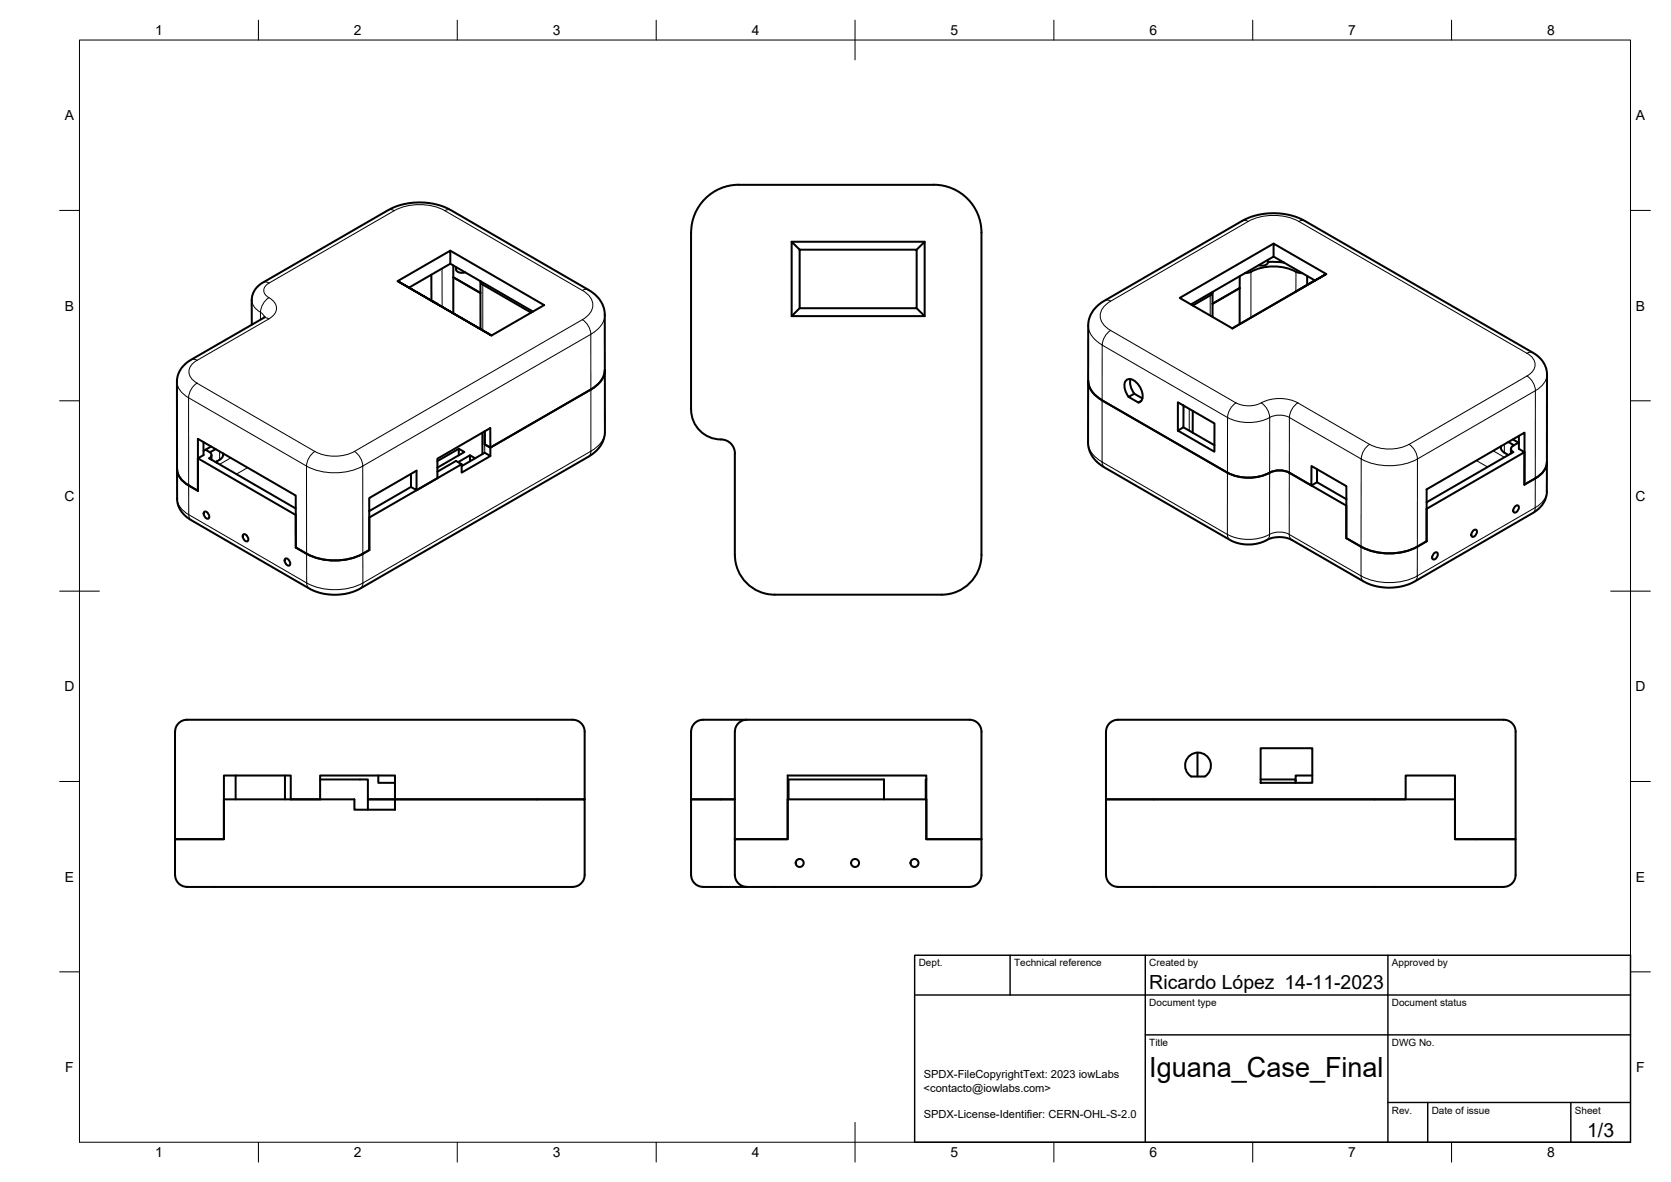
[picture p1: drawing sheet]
<svg xmlns="http://www.w3.org/2000/svg" width="420mm" height="297mm" viewBox="0 0 420 297" stroke-linecap="round" stroke-linejoin="round" font-family="sans-serif">
<!-- layer: Visible -->
<g fill="none" stroke="#000" stroke-width=".51">
<path d="M173.8 58.4v44.5M173.8 58.4a12 12 0 0 1 12-12h49a12 12 0 0 1 12 12v81.1a10 10 0 0 1-10 9.9h-42a10 10 0 0 1-10-10M66.6 79.6l-19.3 11.3a6.1 6.1 0 0 0-2.8 5v29.7l.3 1.3a7.1 7.1 0 0 0 3.3 3.8l30.2 17.5 1.9 .7 1.8 .4 2.6 .2 2.1-.2 2.2-.6 1.5-.7 57.6-33.2a7.3 7.3 0 0 0 4.1-6.3v-15.5M102.8 72.3l-2.8-1.7 23.6 13.7-20.8-12 10.4-6 20.8 12M108.5 69v6.5l1.2 .7M109.7 76.2l.3 .2M113.2 66.3v-3.3l-13.2 7.6M113.2 63l23.6 13.7-13.2 7.6M114 66.7v12M114 69.7l6.8 3.9M114.7 67.1a1.38 1.38 0 0 0 1.9 1.4l.4-.1M120.8 70.7v12"/>
<path d="M120.8 70.6l.2 .5 .4 .4 12.1 7.1M199.1 60.8h33.4M201.1 62.7h29.4v14.8h-29.4zM201.1 77.5l-2 1.9h33.4l-2-1.9M201.1 62.7l-2-1.9v18.6M230.5 62.7l2-1.9v18.6M299.5 76.5l20.7-12 10.4 6-20.7 12M304.9 73.4v6.2M304.9 73.4l-.1 .4-.5 .4-4.4 2.6M311.7 72.4l-6.8 3.9M311.7 72.4v9.1M311.7 69.4v3"/>
<path d="M314.5 68.3l-1.5 .3M314.6 68.3a12.4 12.4 0 0 1 11.3 0M318.8 65.3v.6M318.8 65.9a1.7 1.7 0 0 1-2.3 .7M318.8 65.8l4.1 .2M320.2 61.2l-23.6 13.7 13.3 7.6 23.6-13.6-2.9 1.6M320.2 64.5v-3.3l13.3 7.7M325.9 68.3l1.5 .3M328.7 69.4v2.2M330.6 70.5l-5.1 3M63.3 81.6v-6.2a5.2 5.2 0 0 1 2.8-4.4l31.9-18.4 3.6-1.3 4.1-.4 3.7 .4 3.5 1.3 35.1 20.2a7.1 7.1 0 0 1 4.1 6.3v13.9M148.6 97.9l-25.3 14.6-1.4-.8"/>
<path d="M148.6 97.9l-25.3 14.6v2.1M152.1 93a6 6 0 0 1-3.5 4.9M273.6 95.7v15.7l.2 1.6 .6 1.2a8.5 8.5 0 0 0 3.3 3.3l32.3 18.6 1.9 .6 2.6 .1 2.4-.4 2.3-1 1.3-.3 1.8-.1 1.7 .3 19.4 11.1 2.1 .8 1.7 .3 1.7 .2 2.5-.2 1.7-.3 1.9-.7 31.1-18a6 6 0 0 0 2.8-5l.1-7.4M273.6 95.7v-14.3l.2-1.2 .5-1.3a8.5 8.5 0 0 1 3.4-3.3l35.5-20.5 2.1-.8 2.5-.6 2.1-.1 2.7 .1 3 .7 2.5 1.1 57.7 33.3a6.2 6.2 0 0 1 3.2 5.3v22M273.6 95.7a6 6 0 0 0 3.5 4.9M283.8 99.7a3.4 3.4 0 0 1-.5-4.2 2.71 2.71 0 0 1 3.3 1.6 2.98 2.98 0 0 1 0 3.9l-.4 .2M284.3 95.3l-.1 1.4 .4 1.1 .6 1.1M285.2 98.9l-1.4 .8 2.4 1.5 .8-.5M285.2 98.9l2.1 1.2M44.5 117.9a5 5 0 0 0 3 4.1l2.3 1.3v-13l24.6 14.2v13.1M51.2 111.1v3.3l-1.4 .8 24.6 14.2v8.2M51.7 113l.9 .5a.86 .86 0 0 1 .6 .9 .86 .86 0 0 1-.6 .8"/>
<path d="M52.6 115.2l21.8 12.6M53.1 112.2l-1.9 1.1M53.2 114.4v1.1M54.2 112.9l-1.4 .8M54.6 115.9v.4M56.1 113.9v.4M56.1 114.3a1.5 1.5 0 0 1-.9 1.2l-1 .6M103.3 119.1v3.3M110 115.9l5.4-3.1 1.4 .8-6.8 3.9M110 118.5l4.7-2.7 1.4 .9-23.2 13.4v8.1M115.4 112.8v1.6M116.1 116.7v2.1l7.2-4.2-1.4-.8-5.8 3.3"/>
<path d="M118.2 114.4v1.5M119.5 115.2l-1.3-.8-3 1.7M121.3 108.7v5.4M121.9 111.7l1.4 .8v-4.9l-13.3 7.7v4.9l-5.3 3M121.9 108.4v3.3M173.8 102.9a7.7 7.7 0 0 0 8.2 7.6 3.5 3.5 0 0 1 2.8 3.4M184.8 113.9v25.6M277.1 100.6l31.5 18.2a12 12 0 0 0 11.3-.3 5.6 5.6 0 0 1 4.3 .3M297.6 107.4l7.8 4.5M297.6 101.9v5.5l-1.4 .8v-7.1l9.2 5.3v7.1l-9.2-5.3M299.9 103.3v5.4M324.2 118.8l5.5 3.2 .1-4.9 8.7 5.1v13l3.7 2.2"/>
<path d="M324.2 118.8l14.3 8.3v8.1l3.7 2.2M331.2 117.9v3.3M377.4 112.2a1.46 1.46 0 0 0 .9 1.5M378.2 113.8l1.1 .5M379.3 111.1l1.4 .8M379.9 112.8v1.2M380.4 110.4l1.5 .9M380.5 113.6l-21.8 12.6M381.8 111.2l-1.3 .8a.86 .86 0 0 0-.6 .8 .86 .86 0 0 0 .6 .8M381.9 109.5v3.3l1.4 .8-24.6 14.3M383.3 113.6v8.2M389 116.1a5 5 0 0 1-3 4.1l-2.7 1.6"/>
<path d="M51.4 128.6a1.16 1.16 0 0 1 1 1.7 1.16 1.16 0 0 1-1-1.7zM61.2 134.3a1.16 1.16 0 0 1 1 1.7 1.16 1.16 0 0 1-1-1.7zM74.4 137.6l2.7 1.6M91.3 139.2a15.6 15.6 0 0 1-14.2 0M92.9 138.2l-1.7 1M92.9 128.4h.1M103.3 122.4l1.4 .8v-4.9l-11.9 6.9 .1 13M103.3 122.4l-10.4 6M331.2 121.2l7.3 4.2M331.2 121.2l-1.5 .8M360.5 139.1l.8-.3a1.16 1.16 0 0 1-1 1.8 1 1 0 0 1 .2-1.5zM370.4 133.4l.8-.3a1.16 1.16 0 0 1-1 1.8 1 1 0 0 1 .2-1.5z"/>
<path d="M380.9 127.3l.8-.3a1.16 1.16 0 0 1-1 1.8 1 1 0 0 1 .2-1.5zM383.3 121.8v-13.1l-24.6 14.3v13a15.8 15.8 0 0 1-16.5 1.4M71.8 140.4a1.16 1.16 0 0 1 1 1.7 1.16 1.16 0 0 1-1-1.7zM59.2 194.9v6M71.6 194.9v6M80.5 195.9h12v7.6M95.1 194.9v1.8h4.2M173.8 183.9v17h11h-11v19M173.8 183.9a3.5 3.5 0 0 1 4.3-3h64.7a3.3 3.3 0 0 1 4 3v36a2.99 2.99 0 0 1-3 3M184.8 183.9v27h13.3v-16h34.8v16h13.9h-13.9v-10h-34.8v10h-13.3v9M187.8 180.9a2.99 2.99 0 0 0-3 3M232.9 195.9h-.1v5"/>
<path d="M279.2 181.5a7.4 7.4 0 0 1 4.5-.6h93.4a3.3 3.3 0 0 1 4 3v27h-15.3v-16h-12.4v6h-75.3v-17a2.99 2.99 0 0 1 1.1-2.4zM299.5 195.1h3.4M299.5 195.1a3.2 3.2 0 0 1-.7-4.8 3.2 3.2 0 0 1 4.9 0 3.2 3.2 0 0 1-.7 4.8M301.1 189.1v6M317 188h13v8.7h-13zM330 194.9h-4.2v1.8v-.8h-8.8M73.1 200.9v-6h-16.8v16h-12.3h12.3v-10h32.8v2.6h10.2v-2.6M80.5 200.9v-6h18.8v6M99.3 200.9h-6.8h54.5v19a2.99 2.99 0 0 1-3 3M99.3 200.9h47.7v-17a3.3 3.3 0 0 0-4.1-3h-95a3.3 3.3 0 0 0-3.9 3v36a2.99 2.99 0 0 0 3 3M173.8 219.9a2.99 2.99 0 0 0 3 3M184.8 219.9a2.99 2.99 0 0 0 3 3"/>
<path d="M198.3 200.9v-5h24v5M47 222.9h97M176.8 222.9h67M281.1 222.9h97M281.1 222.9a2.99 2.99 0 0 1-3-3v-19h87.7v10h15.3v9a2.99 2.99 0 0 1-3 3"/>
<circle cx="201.1" cy="216.9" r="1.01"/>
<circle cx="215" cy="216.9" r="1.01"/>
<circle cx="229.9" cy="216.9" r="1.01"/>
</g>
<!-- layer: Visible Narrow -->
<g fill="none" stroke="#000" stroke-width=".25">
<path d="M97.6 52.8a1.49 1.49 0 0 1 1.5 .1M99.1 52.9l-31.5 18.2M111.9 52.9a14.1 14.1 0 0 0-12.8 0M113.4 52.8a1.5 1.5 0 0 0-1.5 .1l34.5 20.1M312.3 55.5a1.5 1.5 0 0 1 1.5 .2M313.8 55.7l-34.5 20M313.8 55.7a14.1 14.1 0 0 1 12.8 0l57.3 33.1M328.1 55.5a1.49 1.49 0 0 0-1.5 .2M63.3 75.4l.4 1.4 .8 .9 1 .8M65.5 78.5v1.8M65.5 78.5l.7 .5 .3 .7M66.1 80a1.49 1.49 0 0 1 1.5 .1"/>
<path d="M66.1 71a1.49 1.49 0 0 1 1.5 .1M67.6 74.8l-.9 .8-.7 1.1-.5 1.8M67.6 74.8a2.81 2.81 0 0 1 1.9 2.7 2.81 2.81 0 0 1-1.9 2.6M67.6 71.1a1.93 1.93 0 0 0-1.3 1.9 1.93 1.93 0 0 0 1.3 1.8M111.1 67.5l.1 9.6M121.4 71.5v11.5M148 72.8a1.49 1.49 0 0 0-1.6 .2 4.1 4.1 0 0 1 2.5 4.7 5.3 5.3 0 0 1-2.5 2.6l-57.3 33.2M152.1 79.1a6 6 0 0 1-3.5 4.9l-.3-1.2-.5-1.2-1.4-1.3M277.8 75.5a1.45 1.45 0 0 1 1.5 .2 4.1 4.1 0 0 0-2.5 4.8 5.3 5.3 0 0 0 2.5 2.5l-1.4 1.3-.5 1.2-.3 1.2a6.1 6.1 0 0 1-3.5-4.9M304.3 74.2v5.1M314.5 68.3v11.5M325.9 68.3l-.1 4.9"/>
<path d="M44.5 95.9a5 5 0 0 0 2.9 4.1M47.4 100l.1 29.3 29.6 17.2M47.4 100l29.7 17.1M49.5 96.3l29.7 17.2M49.5 96.3l-.9 .8-.7 1-.5 1.8M49.6 90.5a2.98 2.98 0 0 0-1.5 4.6l1.4 1.2M67.6 80.1l-18 10.5a1.49 1.49 0 0 0-1.5-.2M277.1 86.7l31.6 18.2-.1 29.4-31.5-18.2zM279.3 83l31.5 18.2-1.3 1.4-.6 1.1-.2 1.2M383.9 88.8a2.98 2.98 0 0 1 1.5 4.5l-1.4 1.2M383.9 94.5l-29.6 17.2M384 94.5l.9 .8 .7 1.1 .5 1.8"/>
<path d="M385.4 88.6a1.49 1.49 0 0 0-1.5 .2M386.1 98.2l-.1 29.4M386.1 98.2l-29.7 17.1M389 94.1a5 5 0 0 1-2.9 4.1M55.2 113.4v2.1M58 115.1l-2.8 1.6M62.3 117.5l-2.9 1.7M77.1 117.1v29.4M79.2 113.4l-.9 .8-.8 1.1-.4 1.8M89.1 113.5a10.9 10.9 0 0 1-9.9 0M89.1 113.4l1.3 1.3 .6 1.2 .2 1.2M91.2 117.1l57.3-33.1 .1 29.4-57.4 33.1"/>
<path d="M91.2 117.1v29.4M91.2 117.1a15.6 15.6 0 0 1-14.1 0M121.9 111.7v2.1M152.1 108.5a6 6 0 0 1-3.5 4.9 1.49 1.49 0 0 1-.6 1.4M273.6 111.2a6 6 0 0 0 3.5 4.9 1.49 1.49 0 0 0 .6 1.4M299 102.8v5.4M308.7 104.9a11.7 11.7 0 0 0 10.6 0M310.8 101.2a7 7 0 0 0 6.3 0M319.3 104.9l-.1 29.4M319.3 104.9a5.5 5.5 0 0 1 4.9 0M324.2 104.9v29.4l18 10.4M324.2 104.9l18.1 10.4"/>
<path d="M324.2 104.9l.2-1.2 .6-1.1 1.3-1.4a10.2 10.2 0 0 0-9.2 0l1 .8 .7 1.1 .4 1.8M326.3 101.2l18.1 10.5M342.3 115.3a15.6 15.6 0 0 0 14.1 0M342.3 115.3l-.1 29.4M342.3 115.3l.4-1.8 .8-1.1 .9-.7a10.9 10.9 0 0 0 9.9 0l.9 .8 .7 1 .5 1.8M356.4 115.3v29.4M371.2 115.7l2.8 1.7M375.5 113.3l2.8 1.6M378.2 111.7v2.1M44.5 125.3a5 5 0 0 0 3 4 1.49 1.49 0 0 0 .6 1.4M319.2 134.3a5.4 5.4 0 0 1 5 0 1.49 1.49 0 0 0 .6 1.4M319.2 134.3a11.7 11.7 0 0 1-10.6 0 1.49 1.49 0 0 0 .6 1.4"/>
<path d="M319.2 134.3a1.49 1.49 0 0 1-.6 1.4M386 127.6l-29.6 17.1M386 127.5a1.49 1.49 0 0 1-.6 1.4M389 123.5a5 5 0 0 1-3 4.1M77.1 146.5a1.49 1.49 0 0 0 .6 1.4M91.2 146.5a1.49 1.49 0 0 1-.6 1.4M91.3 146.5a15.6 15.6 0 0 1-14.2 0M342.2 144.7a1.49 1.49 0 0 0 .7 1.4M342.2 144.7a15.6 15.6 0 0 0 14.2 0M356.4 144.7a1.49 1.49 0 0 1-.6 1.4"/>
</g>
<!-- layer: BORDER -->
<g fill="none" stroke="#000" stroke-width=".25">
<path d="M20 10.1h390v276.9h-390zM65 5.1v5M115 5.1v5M165 5.1v5M215 5.1v10M265 5.1v5M315 5.1v5M365 5.1v5M15 52.9h5M410 52.9h5M15 100.7h5M410 100.7h5"/>
<path d="M15 148.6h10M405 148.6h10M15 196.4h5M410 196.4h5M15 244.2h5M410 244.2h5M65 287v5M115 287v5M165 287v5M215 282.1v9.9M265 287v5M315 287v5"/>
<path d="M365 287v5"/>
</g>
<!-- layer: TITLEBLOCK -->
<path d="M230 240.1h180v46.9h-180zM230 250h180M254 240.1v9.9M288 240.1v46.9M349 240.1v46.9M288 260.1h122M349 277.1h61M359 277.1v9.9M395 277.1v9.9" fill="none" stroke="#000" stroke-width=".36"/>
<text font-size="7" x="289" y="270.6">Iguana_Case_Final</text>
<g font-size="4.9">
<text x="289" y="248.5">Ricardo López 14-11-2023</text>
<text x="399.1" y="285.7">1/3</text>
</g>
<g font-size="3.5">
<text x="39" y="8.8">1</text>
<text x="89" y="8.8">2</text>
<text x="139" y="8.8">3</text>
<text x="189" y="8.8">4</text>
<text x="239" y="8.8">5</text>
<text x="289" y="8.8">6</text>
<text x="339" y="8.8">7</text>
<text x="389" y="8.8">8</text>
<text x="16.3" y="30.2">A</text>
<text x="411.3" y="30.2">A</text>
<text x="16.3" y="78">B</text>
<text x="411.3" y="78">B</text>
<text x="16.2" y="125.9">C</text>
<text x="411.2" y="125.9">C</text>
<text x="16.2" y="173.7">D</text>
<text x="411.2" y="173.7">D</text>
<text x="16.3" y="221.6">E</text>
<text x="411.3" y="221.6">E</text>
<text x="16.4" y="269.4">F</text>
<text x="411.4" y="269.4">F</text>
<text x="39" y="290.8">1</text>
<text x="89" y="290.8">2</text>
<text x="139" y="290.8">3</text>
<text x="189" y="290.8">4</text>
<text x="239" y="290.8">5</text>
<text x="289" y="290.8">6</text>
<text x="339" y="290.8">7</text>
<text x="389" y="290.8">8</text>
</g>
<g font-size="2.8">
<text x="232.2" y="274.3">&lt;contacto@iowlabs.com&gt;</text>
<text x="232.3" y="270.9">SPDX-FileCopyrightText: 2023 iowLabs</text>
<text x="232.3" y="281">SPDX-License-Identifier: CERN-OHL-S-2.0</text>
</g>
<g font-size="2.5">
<text x="231" y="242.9">Dept.</text>
<text x="255" y="242.9">Technical reference</text>
<text x="289" y="242.9">Created by</text>
<text x="350" y="242.9">Approved by</text>
<text x="289" y="252.8">Document type</text>
<text x="350" y="252.8">Document status</text>
<text x="289" y="262.9">Title</text>
<text x="350" y="262.9">DWG No.</text>
<text x="350" y="279.9">Rev.</text>
<text x="360" y="279.9">Date of issue</text>
<text x="396" y="279.9">Sheet</text>
</g>
</svg>
